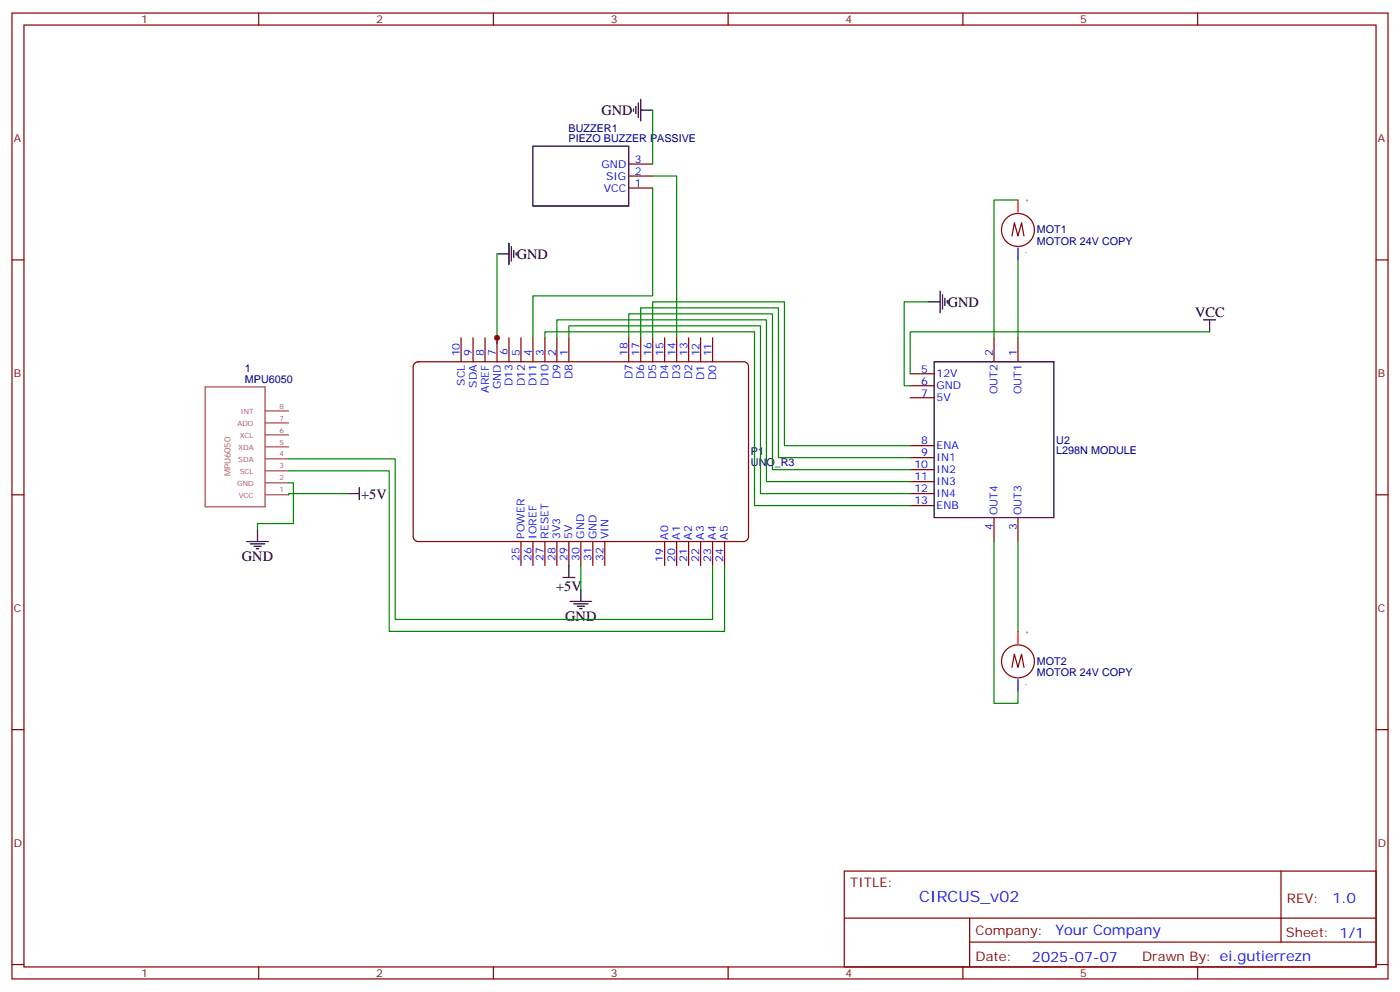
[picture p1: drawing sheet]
<svg xmlns="http://www.w3.org/2000/svg" width="412mm" height="292mm" viewBox="0 0 412 292" stroke-linecap="round" stroke-linejoin="round" font-family="sans-serif">
<g fill="none" stroke="#870000" stroke-width=".35">
<path d="M3.5 3.8h405.4v284.4h-405.4zM7.1 7.4h398.2v277.3h-398.2zM76.2 3.8v3.6M145.3 3.8v3.6M214.5 3.8v3.6M283.6 3.8v3.6M352.8 3.8v3.6M185.2 55.4h7.1M185.2 51.8h7.1M185.2 48.3h7.1M3.5 76.5h3.6M298.1 69.5l.7-3.9 1.1 3.9 1-3.9 .7 3.9"/>
<path d="M405.3 76.5h3.6M135.8 99.4v7.1M139.3 99.4v7.1M142.9 99.4v7.1M146.4 99.4v7.1M149.9 99.4v7.1M153.5 99.4v7.1M157 99.4v7.1M160.5 99.4v7.1M164 99.4v7.1M167.6 99.4v7.1M185.2 99.4v7.1"/>
<path d="M188.7 99.4v7.1M192.3 99.4v7.1M195.8 99.4v7.1M199.3 99.4v7.1M202.8 99.4v7.1M206.4 99.4v7.1M209.9 99.4v7.1M292.8 99.4v7.1M299.9 99.4v7.1M268.1 110h7.1M268.1 113.6h7.1M268.1 117.1h7.1"/>
<path d="M268.1 131.2h7.1M268.1 134.7h7.1M268.1 138.3h7.1M3.5 145.7h3.6M153.5 159.4v7.1M157 159.4v7.1M160.5 159.4v7.1M164 159.4v7.1M167.6 159.4v7.1M171.1 159.4v7.1M174.6 159.4v7.1M178.2 159.4v7.1"/>
<path d="M195.8 159.4v7.1M199.3 159.4v7.1M202.8 159.4v7.1M206.4 159.4v7.1M209.9 159.4v7.1M213.4 159.4v7.1M268.1 141.8h7.1M268.1 145.3h7.1M268.1 148.8h7.1M292.8 152.4v7M299.9 152.4v7M405.3 145.7h3.6"/>
<path d="M298.1 196.5l.7-3.9 1.1 3.9 1-3.9 .7 3.9M3.5 214.8h3.6M405.3 214.8h3.6M248.7 256.4h156.6v28.3h-156.6zM377.3 256.5v20.8M248.7 270.3h156.5M285.6 277.3h119.6M285.6 270.3v14.1M3.5 284h3.6M76.2 284.7v3.5M145.3 284.7v3.5M214.5 284.7v3.5"/>
<path d="M283.6 284.7v3.5M352.8 284.7v3.5M405.3 284h3.6"/>
<circle cx="299.9" cy="67.7" r="4.9"/>
<circle cx="299.9" cy="194.7" r="4.9"/>
</g>
<g fill="none" stroke="#000" stroke-width=".35">
<path d="M186.6 32.1v.7M187.3 31.4v2.1M188 30.3v4.2M188.7 32.4h3.6M188.7 29.2v6.4M157 43h28.2v17.6h-28.2zM146.4 74.8h3.5M149.9 71.6v6.3M150.6 72.6v4.3M151.3 73.7v2.1M152 74.4v.7M273.4 88.9h3.5"/>
<path d="M276.9 85.7v6.3M277.6 86.7v4.3M278.3 87.8v2.1M279 88.5v.7M354.5 94.2h3.6M356.3 94.2v3.5M275.2 106.5h35.2v45.9h-35.2zM72.7 159.4h6.3M75.8 155.9v3.5M102.3 145.3h3.5M105.8 143.5v3.6M73.7 160.1h4.3"/>
<path d="M74.8 160.8h2.1M75.5 161.5h.7M165.8 170h3.5M167.6 166.5v3.5M167.9 177.1h6.4M169 177.8h4.2M170 178.5h2.2M170.7 179.2h.7M171.1 173.5v3.6"/>
</g>
<path d="M60.4 113.9h17.7v35.3h-17.7zM78.1 135.1h6.9M78.1 138.6h6.9M78.1 131.6h6.9M78.1 128h6.9M78.1 124.5h6.9M78.1 121h6.9M78.1 142.1h6.9M78.1 145.7h6.9" fill="none" stroke="#a64a4a" stroke-width=".35"/>
<path d="M299.9 73v3.5M299.9 200v3.5" fill="none" stroke="#00f" stroke-width=".35"/>
<path d="M299.9 58.9v3.5M299.9 185.9v3.5" fill="none" stroke="#f00" stroke-width=".35"/>
<g fill="none" stroke="#008700" stroke-width=".35">
<path d="M192.3 32.4v15.9M192.3 51.8h7v47.6M192.3 55.4v31.7h-35.3v12.3M299.9 58.9h-7.1v40.5M146.4 74.8v26.4M299.9 76.5v22.9M160.5 99.4v-1.7h61.7v51.1h45.9M164 99.4v-5.2h61.8v47.6h42.3M167.6 99.4v-3.5h56.4v49.4h44.1M185.2 99.4v-7h42.3v45.9h40.6M188.7 99.4v-8.8h40.6v44.1h38.8M192.3 99.4v-10.5h38.8v42.3h37"/>
<path d="M273.4 88.9h-7.1v24.7h1.8M356.3 97.7h-88.2v12.3M85 138.6h29.7v47.3h98.7v-19.4M85 135.1h31.4v47.3h93.5v-15.9M85 142.1h1.4v12h-10.6v1.8M102.3 145.3h-17.3v.4M292.8 159.4v47.6h7.1v-3.5M299.9 159.4v26.5M171.1 166.5v7"/>
</g>
<path d="M122 107.1l1.1-.6h96a1.41 1.41 0 0 1 1.4 1.4v50.1a1.51 1.51 0 0 1-1.4 1.4h-96a1.51 1.51 0 0 1-1.4-1.4v-50.1z" fill="none" stroke="#800000" stroke-width=".35"/>
<circle cx="146.4" cy="99.4" r=".88" fill="#c00"/>
<text font-size="4.6" fill="#00f" x="270.8" y="265.5">CIRCUS_v02</text>
<g font-size="4.2">
<text x="177.2" y="33.7">GND</text>
<text x="152.2" y="76.2">GND</text>
<text x="279.2" y="90.3">GND</text>
<text x="352.1" y="93.5">VCC</text>
<text x="106.4" y="146.8">+5V</text>
<text x="71.3" y="165.1">GND</text>
<text x="163.8" y="173.9">+5V</text>
<text x="166.5" y="182.7">GND</text>
</g>
<g font-size="4.2" fill="#00f">
<text x="392.5" y="265.7">1.0</text>
<text x="310.9" y="275.3">Your Company</text>
<text x="304" y="283.1">2025-07-07</text>
</g>
<g font-size="3.9" fill="#800">
<text x="250.5" y="261">TITLE:</text>
<text x="379.1" y="265.7">REV:</text>
<text x="287.4" y="275.2">Company:</text>
<text x="378.7" y="275.8">Sheet: 1/1</text>
<text x="287.4" y="282.9">Date:</text>
<text x="336.4" y="283">Draw</text>
<text x="346.6" y="283">n By: ei.gutierrezn</text>
</g>
<g font-size="3.2" fill="#800">
<text x="41.6" y="6.8">1</text>
<text x="110.8" y="6.8">2</text>
<text x="179.9" y="6.8">3</text>
<text x="249.1" y="6.8">4</text>
<text x="318.2" y="6.8">5</text>
<text x="4.1" y="41.9">A</text>
<text x="405.9" y="41.9">A</text>
<text x="4.1" y="111.1">B</text>
<text x="405.9" y="111.1">B</text>
<text x="4.1" y="180.2">C</text>
<text x="405.9" y="180.2">C</text>
<text x="4.1" y="249.4">D</text>
<text x="405.9" y="249.4">D</text>
<text x="41.6" y="287.7">1</text>
<text x="110.8" y="287.7">2</text>
<text x="179.9" y="287.7">3</text>
<text x="249.1" y="287.7">4</text>
<text x="318.2" y="287.7">5</text>
</g>
<g font-size="3.2" fill="#000080">
<text x="167.5" y="41.9">PIEZO BUZZER PASSIVE</text>
<text x="167.5" y="39">BUZZER1</text>
<text x="305.4" y="68.7">MOT1</text>
<text x="305.4" y="72">MOTOR 24V COPY</text>
<text x="72.2" y="112.9">MPU6050</text>
<text x="72.2" y="109.6">1</text>
<text x="311.1" y="130.7">U2</text>
<text x="221.2" y="137.3">UNO_R3</text>
<text x="221.2" y="134.1">P1</text>
<text x="311.1" y="133.7">L298N MODULE</text>
<text x="305.4" y="195.7">MOT2</text>
<text x="305.4" y="199">MOTOR 24V COPY</text>
</g>
<g font-size="3.2" fill="#00f">
<text x="187" y="47.9">3</text>
<text x="177.2" y="49.4">GND</text>
<text x="178.5" y="52.9">SIG</text>
<text x="187" y="51.5">2</text>
<text x="177.9" y="56.4">VCC</text>
<text x="187" y="55">1</text>
<text x="135.5" y="104.9" transform="rotate(-90 135.5 104.9)">10</text>
<text x="139" y="104.9" transform="rotate(-90 139 104.9)">9</text>
<text x="142.5" y="104.9" transform="rotate(-90 142.5 104.9)">8</text>
<text x="146.1" y="104.9" transform="rotate(-90 146.1 104.9)">7</text>
<text x="149.5" y="104.7" transform="rotate(-90 149.5 104.7)">6</text>
<text x="153.2" y="104.8" transform="rotate(-90 153.2 104.8)">5</text>
<text x="156.6" y="104.8" transform="rotate(-90 156.6 104.8)">4</text>
<text x="160.2" y="104.8" transform="rotate(-90 160.2 104.8)">3</text>
<text x="163.7" y="104.8" transform="rotate(-90 163.7 104.8)">2</text>
<text x="167.2" y="104.8" transform="rotate(-90 167.2 104.8)">1</text>
<text x="184.9" y="104.7" transform="rotate(-90 184.9 104.7)">18</text>
<text x="188.4" y="104.7" transform="rotate(-90 188.4 104.7)">17</text>
<text x="191.9" y="104.7" transform="rotate(-90 191.9 104.7)">16</text>
<text x="195.4" y="104.7" transform="rotate(-90 195.4 104.7)">15</text>
<text x="199" y="104.7" transform="rotate(-90 199 104.7)">14</text>
<text x="202.5" y="104.7" transform="rotate(-90 202.5 104.7)">13</text>
<text x="206" y="104.9" transform="rotate(-90 206 104.9)">12</text>
<text x="209.6" y="104.9" transform="rotate(-90 209.6 104.9)">11</text>
<text x="292.5" y="104.7" transform="rotate(-90 292.5 104.7)">2</text>
<text x="299.5" y="104.7" transform="rotate(-90 299.5 104.7)">1</text>
<text x="136.9" y="113.5" transform="rotate(-90 136.9 113.5)">SCL</text>
<text x="150.9" y="113.6" transform="rotate(-90 150.9 113.6)">D13</text>
<text x="154.6" y="113.7" transform="rotate(-90 154.6 113.7)">D12</text>
<text x="158" y="113.7" transform="rotate(-90 158 113.7)">D11</text>
<text x="161.6" y="113.7" transform="rotate(-90 161.6 113.7)">D10</text>
<text x="165.1" y="111.7" transform="rotate(-90 165.1 111.7)">D9</text>
<text x="168.6" y="111.7" transform="rotate(-90 168.6 111.7)">D8</text>
<text x="186.3" y="111.7" transform="rotate(-90 186.3 111.7)">D7</text>
<text x="189.8" y="111.7" transform="rotate(-90 189.8 111.7)">D6</text>
<text x="193.3" y="111.7" transform="rotate(-90 193.3 111.7)">D5</text>
<text x="196.8" y="111.7" transform="rotate(-90 196.8 111.7)">D4</text>
<text x="200.4" y="111.7" transform="rotate(-90 200.4 111.7)">D3</text>
<text x="203.9" y="111.7" transform="rotate(-90 203.9 111.7)">D2</text>
<text x="207.5" y="111.8" transform="rotate(-90 207.5 111.8)">D1</text>
<text x="211" y="111.8" transform="rotate(-90 211 111.8)">D0</text>
<text x="271.4" y="109.7">5</text>
<text x="271.4" y="113.2">6</text>
<text x="275.9" y="111.1">12V</text>
<text x="140.4" y="114.2" transform="rotate(-90 140.4 114.2)">SDA</text>
<text x="144" y="115.6" transform="rotate(-90 144 115.6)">AREF</text>
<text x="147.5" y="114.7" transform="rotate(-90 147.5 114.7)">GND</text>
<text x="271.4" y="116.7">7</text>
<text x="275.9" y="114.6">GND</text>
<text x="275.9" y="118.1">5V</text>
<text x="293.9" y="116" transform="rotate(-90 293.9 116)">OUT2</text>
<text x="300.9" y="116" transform="rotate(-90 300.9 116)">OUT1</text>
<text x="271.4" y="130.8">8</text>
<text x="269.4" y="137.9">10</text>
<text x="271.4" y="134.4">9</text>
<text x="275.9" y="132.3">ENA</text>
<text x="275.9" y="135.8">IN1</text>
<text x="269.4" y="141.4">11</text>
<text x="275.9" y="139.3">IN2</text>
<text x="275.9" y="142.8">IN3</text>
<text x="269.4" y="145">12</text>
<text x="269.4" y="148.5">13</text>
<text x="275.9" y="146.4">IN4</text>
<text x="275.9" y="149.9">ENB</text>
<text x="293.9" y="151.7" transform="rotate(-90 293.9 151.7)">OUT4</text>
<text x="300.9" y="151.7" transform="rotate(-90 300.9 151.7)">OUT3</text>
<text x="154.5" y="158.6" transform="rotate(-90 154.5 158.6)">POWER</text>
<text x="158" y="158.6" transform="rotate(-90 158 158.6)">IOREF</text>
<text x="161.5" y="158.6" transform="rotate(-90 161.5 158.6)">RESET</text>
<text x="165.1" y="158.6" transform="rotate(-90 165.1 158.6)">3V3</text>
<text x="168.6" y="158.6" transform="rotate(-90 168.6 158.6)">5V</text>
<text x="172.1" y="158.6" transform="rotate(-90 172.1 158.6)">GND</text>
<text x="175.7" y="158.7" transform="rotate(-90 175.7 158.7)">GND</text>
<text x="179.2" y="158.7" transform="rotate(-90 179.2 158.7)">VIN</text>
<text x="196.8" y="158.8" transform="rotate(-90 196.8 158.8)">A0</text>
<text x="200.3" y="158.8" transform="rotate(-90 200.3 158.8)">A1</text>
<text x="203.8" y="158.8" transform="rotate(-90 203.8 158.8)">A2</text>
<text x="207.4" y="158.8" transform="rotate(-90 207.4 158.8)">A3</text>
<text x="210.9" y="158.8" transform="rotate(-90 210.9 158.8)">A4</text>
<text x="214.4" y="158.8" transform="rotate(-90 214.4 158.8)">A5</text>
<text x="292.5" y="156.1" transform="rotate(-90 292.5 156.1)">4</text>
<text x="299.5" y="156.1" transform="rotate(-90 299.5 156.1)">3</text>
<text x="153.1" y="165.1" transform="rotate(-90 153.1 165.1)">25</text>
<text x="156.6" y="165.1" transform="rotate(-90 156.6 165.1)">26</text>
<text x="160.1" y="165.1" transform="rotate(-90 160.1 165.1)">27</text>
<text x="163.6" y="165.1" transform="rotate(-90 163.6 165.1)">28</text>
<text x="167.2" y="165.1" transform="rotate(-90 167.2 165.1)">29</text>
<text x="170.7" y="165.1" transform="rotate(-90 170.7 165.1)">30</text>
<text x="174.3" y="165.2" transform="rotate(-90 174.3 165.2)">31</text>
<text x="177.8" y="165.2" transform="rotate(-90 177.8 165.2)">32</text>
<text x="195.4" y="165.3" transform="rotate(-90 195.4 165.3)">19</text>
<text x="198.9" y="165.3" transform="rotate(-90 198.9 165.3)">20</text>
<text x="202.4" y="165.3" transform="rotate(-90 202.4 165.3)">21</text>
<text x="206" y="165.3" transform="rotate(-90 206 165.3)">22</text>
<text x="209.5" y="165.3" transform="rotate(-90 209.5 165.3)">23</text>
<text x="213" y="165.3" transform="rotate(-90 213 165.3)">24</text>
</g>
<text font-size="2.5" fill="#a54b4b" x="67.9" y="140.3" transform="rotate(-90 67.9 140.3)">MPU6050</text>
<g font-size="2.1" fill="#a54b4b">
<text x="70" y="125.5">ADO</text>
<text x="70.9" y="122">INT</text>
<text x="82.4" y="123.8">7</text>
<text x="82.4" y="120.3">8</text>
<text x="70.6" y="129.1">XCL</text>
<text x="82.4" y="130.9">5</text>
<text x="82.4" y="127.3">6</text>
<text x="70.2" y="132.6">XDA</text>
<text x="70.2" y="136.1">SDA</text>
<text x="82.4" y="134.4">4</text>
<text x="82.4" y="137.9">3</text>
<text x="69.9" y="143.2">GND</text>
<text x="70.6" y="139.6">SCL</text>
<text x="82.4" y="141.4">2</text>
<text x="70.3" y="146.7">VCC</text>
<text x="82.4" y="145">1</text>
</g>
<g font-size="1.8" fill="#f00">
<text x="303" y="59.9" transform="rotate(-90 303 59.9)">+</text>
<text x="303" y="186.9" transform="rotate(-90 303 186.9)">+</text>
</g>
<g font-size="1.8" fill="#00f">
<text x="302.7" y="74.9" transform="rotate(-90 302.7 74.9)">-</text>
<text x="302.7" y="201.9" transform="rotate(-90 302.7 201.9)">-</text>
</g>
</svg>
